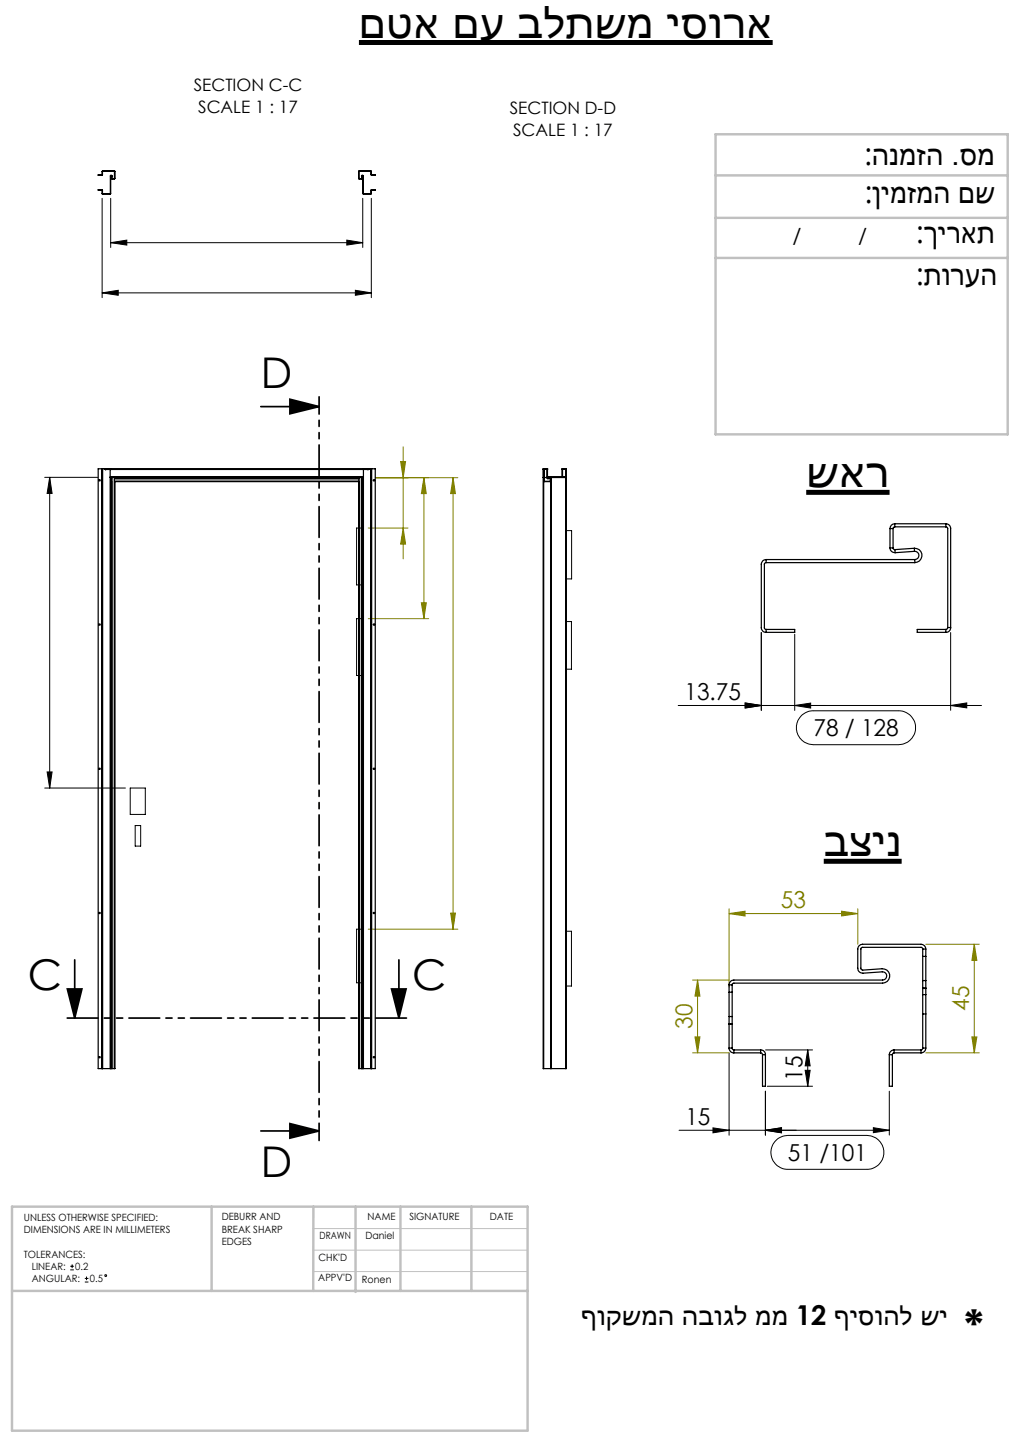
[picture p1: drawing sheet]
<svg xmlns="http://www.w3.org/2000/svg" width="210mm" height="297mm" viewBox="0 0 210 297" stroke-linecap="round" stroke-linejoin="round" font-family="sans-serif">
<path d="M73.9 8.8h85.2M166 101.4h17.1M169.6 177.4h16" fill="none" stroke="#000" stroke-width="1" stroke-linecap="butt"/>
<g fill="none" stroke="#000" stroke-width=".21">
<path d="M21 40.8v20.5M22.8 50l3.3-.5v1zM22.8 40.8v10.2M22.8 50h51.9M71.4 49.5l3.3 .5-3.3 .5zM73.2 59.8l3.2 .5-3.2 .5zM74.7 40.8v10.2M76.4 40.8v20.5M21 60.3l3.3-.5v1zM21 60.3h55.4M9.2 98.3h10.9M10.2 98.3v64"/>
<path d="M10.2 98.3l.5 3.3h-1zM73.4 108.8h1.4v11.7h-1.4zM116.5 109.3h1.2v9.9h-1.2zM73.4 127.4h1.4v11.7h-1.4zM116.5 128h1.2v9.8h-1.2zM156.7 130.3v16M163.6 130.6v15.7M195.7 130.3v16M9.7 159h1l-.5 3.3zM139.6 145.3h62.5M153.4 144.8l3.3 .5-3.3 .5zM163.6 145.3l3.3-.5v1z"/>
<path d="M165 147.4a3.6 3.6 0 0 1 2.5-1h17.5a3.5 3.5 0 0 1 3.5 3.5 3.5 3.5 0 0 1-3.5 3.5h-17.5a3.5 3.5 0 0 1-3.3-2.2 3.5 3.5 0 0 1 .8-3.8zM195.7 145.3l3.3-.5v1zM9.2 162.3h16.6M26.8 162.3h3.1v5.4h-3.1zM27.8 170h1.2v4.3h-1.2zM73.4 191.4h1.4v11h-1.4zM116.5 191.8h1.2v11.3h-1.2zM150.1 216.8v17M157.6 216.2h9.7M166.3 216.2v7.5M166.3 216.2l.5 3.3h-1zM139.8 232.8h43.3"/>
<path d="M146.8 232.3l3.3 .5-3.3 .5zM157.6 232.8l3.3-.5v1zM157.6 224.8v9M158 223.7h9.3M159.8 234.8a3.7 3.7 0 0 1 2.4-.9h16.3a3.5 3.5 0 0 1 3.5 3.4 3.5 3.5 0 0 1-3.5 3.5h-16.3a3.5 3.5 0 0 1-3.2-2.1 3.5 3.5 0 0 1 .8-3.9zM165.8 220.4h1l-.5 3.3zM179.8 232.3l3.3 .5-3.3 .5zM183.1 224.8v9M14.5 261.5h.7M14.5 260.8h.7M14.9 260.4v.8M17.5 264.1h.7"/>
<path d="M17.5 263.3h.7M17.8 262.9v.8"/>
<circle cx="21.8" cy="262.7" r=".18"/>
</g>
<path d="M53.7 83.7h12M59.7 82.2l6 1.5-6 1.5zM15.4 197.7v12M82.1 197.7v12M13.9 203.7h3l-1.5 6zM80.6 203.7h3l-1.5 6zM53.7 232.9h12M59.7 231.4l6 1.5-6 1.5z" fill="none" stroke="#000" stroke-width=".35"/>
<g fill="none" stroke="#808000" stroke-width=".21">
<path d="M77.4 98.4h16.9M82.5 95.1h1l-.5 3.3zM83 92v23.1M87.3 98.4v29M87.3 98.4l.5 3.3h-1.1zM93.3 98.4v93M93.3 98.4l.5 3.3h-1zM75.8 108.8h8.2M83 108.8l.5 3.3h-1zM75.8 127.4h12.5M86.7 124.1h1.1l-.5 3.3zM75.8 191.4h18.5"/>
<path d="M92.8 188.1h1l-.5 3.3zM150.1 188.2l3.3-.5v1zM150.1 187.2v16.1M150.1 188.2h26.5M173.3 187.7l3.3 .5-3.3 .5zM176.6 187.2v7.3M190.6 194.5h11M200.6 194.5l.5 3.3h-1zM200.6 194.5v22.3M142.6 216.8h7.5M142.6 201.9h7.5M143.1 213.6h1l-.5 3.2z"/>
<path d="M143.6 201.9v14.9M143.6 201.9l.5 3.3h-1zM190.6 216.8h11M200.1 213.6h1l-.5 3.2z"/>
</g>
<path d="M84.1 209.7h-70.7" fill="none" stroke="#000" stroke-width=".35" stroke-dasharray="6.3 1.3 1.3 1.3 1.3 1.3" stroke-dashoffset="-.5"/>
<path d="M65.7 81.7v153.2" fill="none" stroke="#000" stroke-width=".35" stroke-dasharray="6.3 1.3 1.3 1.3 1.3 1.3" stroke-dashoffset="2.8"/>
<path d="M64.4 253h44.2M64.4 257.5h44.2M64.4 261.9h44.2" fill="none" stroke="#c0c0c0" stroke-width=".21"/>
<path d="M147.3 36.1h60.2M147.3 27.7h60.2v61.8h-60.2zM147.3 44.9h60.2M147.3 53.1h60.2M2.5 248.5h106.1v46.2h-106.1zM43.6 248.5v17.4M64.5 248.5v17.4M73.2 248.5v17.6M82.4 248.5v17.4M97 248.5v17.4M2.5 265.9h106.1" fill="none" stroke="#c0c0c0" stroke-width=".5"/>
<g fill="#000">
<path d="M59.7 82.2l6 1.5-6 1.5zM59.7 231.4l6 1.5-6 1.5z"/>
<path d="M9.7 159h1l-.5 3.3zM10.2 98.3l.5 3.3h-1z"/>
<path d="M80.6 203.7h3l-1.5 6zM13.9 203.7h3l-1.5 6z"/>
</g>
<path d="M83 108.8l.5 3.3h-1zM82.5 95.1h1l-.5 3.3zM86.7 124.1h1.1l-.5 3.3zM87.3 98.4l.5 3.3h-1.1zM92.8 188.1h1l-.5 3.3zM93.3 98.4l.5 3.3h-1z" fill="#808000"/>
<g fill="#000">
<path d="M22.8 50l3.3-.5v1zM71.4 49.5l3.3 .5-3.3 .5z"/>
<path d="M21 60.3l3.3-.5v1zM73.2 59.8l3.2 .5-3.2 .5z"/>
<path d="M153.4 144.8l3.3 .5-3.3 .5zM163.6 145.3l3.3-.5v1z"/>
<path d="M157.6 232.8l3.3-.5v1zM179.8 232.3l3.3 .5-3.3 .5zM153.4 144.8l3.3 .5-3.3 .5zM195.7 145.3l3.3-.5v1z"/>
<path d="M157.6 232.8l3.3-.5v1zM146.8 232.3l3.3 .5-3.3 .5z"/>
<path d="M165.8 220.4h1l-.5 3.3zM166.3 216.2l.5 3.3h-1z"/>
</g>
<g fill="#808000">
<path d="M143.1 213.6h1l-.5 3.2zM143.6 201.9l.5 3.3h-1z"/>
<path d="M200.6 194.5l.5 3.3h-1zM200.1 213.6h1l-.5 3.2z"/>
<path d="M150.1 188.2l3.3-.5v1zM173.3 187.7l3.3 .5-3.3 .5z"/>
</g>
<g fill="none" stroke="#000" stroke-width=".25">
<path d="M20.2 36h.8l.1-.8h2.5v1.6l-.6 .1v-.6l-.2-.1-.1 3.8h-1.6l-.1-.8-.8-.1h.8l.1 .8h1.6v-3.7l.1-.1 .3 .1v.6h.5v-1.5h-2.5v.8zM21 39.2h.1M73.9 35.2h2.5l.1 .8h.8l-.9 .1v-.8h-2.5v1.5h.5v-.6l.3-.1 .1 .2v3.6h1.6v-.8h.9l-.9 .1v.8l-1.7-.1v-3.7h-.2v.7l-.7-.1zM21 96.6h.1M21 96.6h-.8v123.5h.8M21 96.6v123.5M21.1 96.6v123.5M21.1 96.6h55.2M21.7 96.6h.1M21.7 96.7h.1M21.7 96.6v.1M21.7 96.7h54.1"/>
<path d="M22 96.6v.1M22 96.7h.4M22.4 96.6v.1M22.7 98.3h.1M22.7 96.6v.1M22.7 96.6h.1M22.7 96.7h.1M22.7 96.7v123.4M22.7 98.2h52.1M22.8 99.2h.2v120.9M22.8 98.3v121.8M22.8 98.3h52"/>
<path d="M22.8 99.1h.2M22.8 98.6h.2M23 98.3v.2h-.2M23.1 98.3v121.8M23.5 98.3v121.8M23.6 99.1h50.2M23.6 98.6h50.2M23.7 98.3v.2h50.1l.1-.1M73.9 98.4v121.7M73.9 98.4h.5M74.4 98.4h.1M74.4 98.4v121.7"/>
<path d="M74.5 98.4h.2M74.5 98.4v.1h.2M74.5 99.1h.2M74.5 98.6h.2M74.7 98.4h.1M74.7 99.2h-.2v120.9M74.7 98.4v121.7M74.8 96.7h.1M74.8 96.6v.1M74.8 96.6v123.5M75 96.6v.1M75 96.7h.5"/>
<path d="M75.5 96.6v.1M75.7 96.6v.1M75.7 96.7h.1M75.8 96.6h.1M75.8 96.7h.1M75.8 96.6v.1M76.3 96.6h.1M76.3 96.6v123.5M76.4 96.6h.1M76.4 96.6v123.5M76.5 96.6h.8v123.5h-.8M76.5 96.6v123.5"/>
<path d="M111.8 98.4h.1M111.9 96.7v1.7M111.9 96.7h.1M111.9 96.6v.1M111.9 96.6h.1M111.9 99.2v120.9M112 96.6h-.1l.1 2.6h1.4v-.6l-.7-.1 .1-.2h3.7v-.1M112.6 96.7v1.7h-.6M112.7 96.7v1.6M112.7 98.4h.7M113.4 98.4h.1M113.4 98.4v.1"/>
<path d="M113.4 99.2v120.9M113.5 98.4h3.1M113.5 98.4v121.7M115.7 96.7h.8v1.5h-3.7a.18 .18 0 0 0-.2 .2 .18 .18 0 0 0 .2 .2h.5v.5h-1.3v-2.4h.7v-.1h-.9v123.5h.1M115.7 98.2v-1.6h.9v123.5h-.1M115.7 98.3v.1M115.8 96.7v1.5M115.8 98.3v.1M116.4 96.6l.1 .1M116.5 96.6v.1M116.5 96.6h.1M116.5 98.3v121.8"/>
<path d="M116.5 96.7h.1M116.5 96.7v1.7M157.7 115.9l-.3 .2v13.3l.3 .2M157.7 115.2a.96 .96 0 0 0-1 1v13.1a.96 .96 0 0 0 1 .9M157.7 115.2v.7M157.7 115.2h30.6M157.7 115.9h30.6M183.2 112.9a1.03 1.03 0 0 0 1.1 .9M183.2 108.9h.7M183.2 112.9h.7M183.2 108.9v4M183.9 112.9l.1 .3h.3"/>
<path d="M183.9 108.9v4M184.2 108.5l-.3 .4M184.2 107.9a.96 .96 0 0 0-1 1M184.2 107.9v.6M184.2 107.9h10.5M184.2 108.5h10.5M184.3 113.2v.6M188.2 112.9a1.48 1.48 0 0 1 1.6 1.4 1.48 1.48 0 0 1-1.5 1.6M188.2 112.9l.1 .7M188.2 112.9l-3.9 .3M188.3 113.6a.85 .85 0 0 1 .9 .8 .85 .85 0 0 1-.9 .8M188.3 113.6l-4 .2"/>
<path d="M188.3 115.2v.7M194.7 108.5l.3 .1 .1 .3v20.4M194.7 107.9a.96 .96 0 0 1 1 1v20.4M194.7 107.9v.6M157.7 129.6v.6M157.7 129.6h5.9v.6h-5.9M194.7 129.6h-5.9v.6h5.9M194.7 129.6v.6M195.1 129.3l-.1 .2-.3 .1M195.1 129.3h.6M195.7 129.3a.96 .96 0 0 1-1 .9M190 195.5v1.5"/>
<path d="M190 195.5l-.3-.4h-12.2l-.2 .2-.1 4.2 .1 .2 .3 .1 4-.3a1.48 1.48 0 0 1 1.6 1.5 1.48 1.48 0 0 1-1.5 1.5h-30.7l-.2 .1-.1 .2M190 197h.6M190 195.5h.6M190 197v5M190.6 195.5v1.5M190.6 195.5a.96 .96 0 0 0-1-1h-12a.96 .96 0 0 0-1 1v3.9a1.02 1.02 0 0 0 1.1 1l3.9-.2a.85 .85 0 0 1 1 .8 .85 .85 0 0 1-.9 .9h-30.6a.96 .96 0 0 0-1 .9M190.6 197v5M150.1 209.4v1.5M150.1 202.8v1.6M150.1 215.9a.96 .96 0 0 0 1 .9M150.1 204.4h.6M150.1 209.4h.6"/>
<path d="M150.1 204.4v5M150.1 210.9v5M150.1 210.9h.6M150.1 202.8h.6M150.1 215.9h.6M150.1 211h.6M150.7 209.4v1.5M150.7 202.8v1.6M150.7 215.9l.1 .2 .3 .1M150.7 204.4v5M150.7 210.9v5M151.1 216.8h5.5"/>
<path d="M151.1 216.2h5.5M151.1 216.2v.6M156.6 216.8l.3 .2 .1 .2M156.6 216.2a.96 .96 0 0 1 1 1M156.6 216.2v.6M157 217.2h.6M157 217.2v6.5h.6v-6.5M183.1 217.2h.6M183.1 217.2v6.5h.6v-6.5M184.1 216.2a1.03 1.03 0 0 0-1 1M184.1 216.8l-.3 .2-.1 .2M184.1 216.2v.6"/>
<path d="M184.1 216.8h5.5M184.1 216.2h5.5M189.6 216.2v.6M190 202v1.5M190 215.9l-.1 .2-.3 .1M190 202h.6M190 203.5v12.4M190 203.5h.6M190 203.6h.6M190 204.9h.6M190 215.9h.6M190 208.8h.6"/>
<path d="M190.6 202v1.5M190.6 215.9a.96 .96 0 0 1-1 .9M190.6 203.5v12.4M21 220.1h.1M21.1 220.1h1.6M22.7 220.1h.1M22.8 220.1h.2M23 220.1h.1M23.1 220.1h.4M23.5 220.1h.2v-120.9h50.1v120.9h.1M73.9 220.1h.5M74.4 220.1h.1"/>
<path d="M74.5 220.1h.2M74.7 220.1h.1M74.8 220.1h1.5M76.3 220.1h.1M76.4 220.1h.1M111.9 220.1h1.5M113.4 220.1h.1M113.5 220.1h3"/>
<circle cx="20.5" cy="98.9" r=".13"/>
<circle cx="77" cy="98.9" r=".14"/>
<circle cx="20.5" cy="128.6" r=".13"/>
<circle cx="77" cy="128.6" r=".14"/>
<circle cx="20.5" cy="158.3" r=".13"/>
<circle cx="77" cy="158.3" r=".14"/>
<circle cx="20.5" cy="188.1" r=".13"/>
<circle cx="77" cy="188.1" r=".14"/>
<circle cx="20.5" cy="217.8" r=".13"/>
<circle cx="77" cy="217.8" r=".14"/>
</g>
<path d="M23.2 35.2l-.1 .1M74.8 37.5l-.1 .1M76.4 35.8v.1" fill="none" stroke="#000" stroke-width=".21"/>
<g font-size="9.2">
<text x="73.9" y="7.7">םטא םע בלתשמ יסורא</text>
<text x="166" y="100.4">שאר</text>
<text x="169.6" y="176.4">בצינ</text>
<text x="198.5" y="276.4">*</text>
</g>
<g font-size="8.7">
<text x="53.7" y="79.9">D</text>
<text x="5.7" y="203.9">C</text>
<text x="84.9" y="203.9">C</text>
<text x="53.7" y="242.4">D</text>
</g>
<g font-size="6.3">
<text x="177.9" y="34">:הנמזה .סמ</text>
<text x="178" y="41.7">:ןימזמה םש</text>
<text x="188.6" y="50">:ךיראת</text>
<text x="188.6" y="58.7">:תורעה</text>
</g>
<text font-size="5.6" x="119.7" y="272.9">ףוקשמה הבוגל ממ 12 ףיסוהל שי</text>
<g font-size="4.8">
<text x="140.9" y="144.2">13.75</text>
<text x="167.5" y="151.6">78 / 128</text>
<text x="165.2" y="222.6" transform="rotate(-90 165.2 222.6)">15</text>
<text x="141.1" y="231.7">15</text>
<text x="162.2" y="239">51 /101</text>
</g>
<g font-size="4.8" fill="#808000">
<text x="160.8" y="187.1">53</text>
<text x="199.5" y="208.2" transform="rotate(-90 199.5 208.2)">45</text>
<text x="142.5" y="211.9" transform="rotate(-90 142.5 211.9)">30</text>
</g>
<g font-size="4.2">
<text x="163.2" y="50">/</text>
<text x="176.7" y="50">/</text>
</g>
<g font-size="3.5">
<text x="39.9" y="18.8">SECTION C-C</text>
<text x="40.8" y="23.4">SCALE 1 : 17</text>
<text x="104.9" y="23.4">SECTION D-D</text>
<text x="105.6" y="27.9">SCALE 1 : 17</text>
</g>
<g font-size="2.1">
<text x="4.9" y="251.5">UNLESS OTHERWISE SPECIFIED:</text>
<text x="45.6" y="251.4">DEBURR AND</text>
<text x="75.7" y="251.4">NAME</text>
<text x="84.3" y="251.4">SIGNATURE</text>
<text x="100.8" y="251.4">DATE</text>
<text x="4.9" y="254">DIMENSIONS ARE IN MILLIMETERS</text>
<text x="45.6" y="253.9">BREAK SHARP</text>
<text x="45.6" y="256.4">EDGES</text>
<text x="65.8" y="255.3">DRAWN</text>
<text x="75.2" y="255.3">Daniel</text>
<text x="4.9" y="259">TOLERANCES:</text>
<text x="6.5" y="261.5">LINEAR:</text>
<text x="15.5" y="261.5">0.2</text>
<text x="65.5" y="263.9">APPV'D</text>
<text x="65.6" y="259.7">CHK'D</text>
<text x="6.5" y="264">ANGULAR:</text>
<text x="18.5" y="264">0.5</text>
<text x="74.5" y="264.3">Ronen</text>
</g>
</svg>
